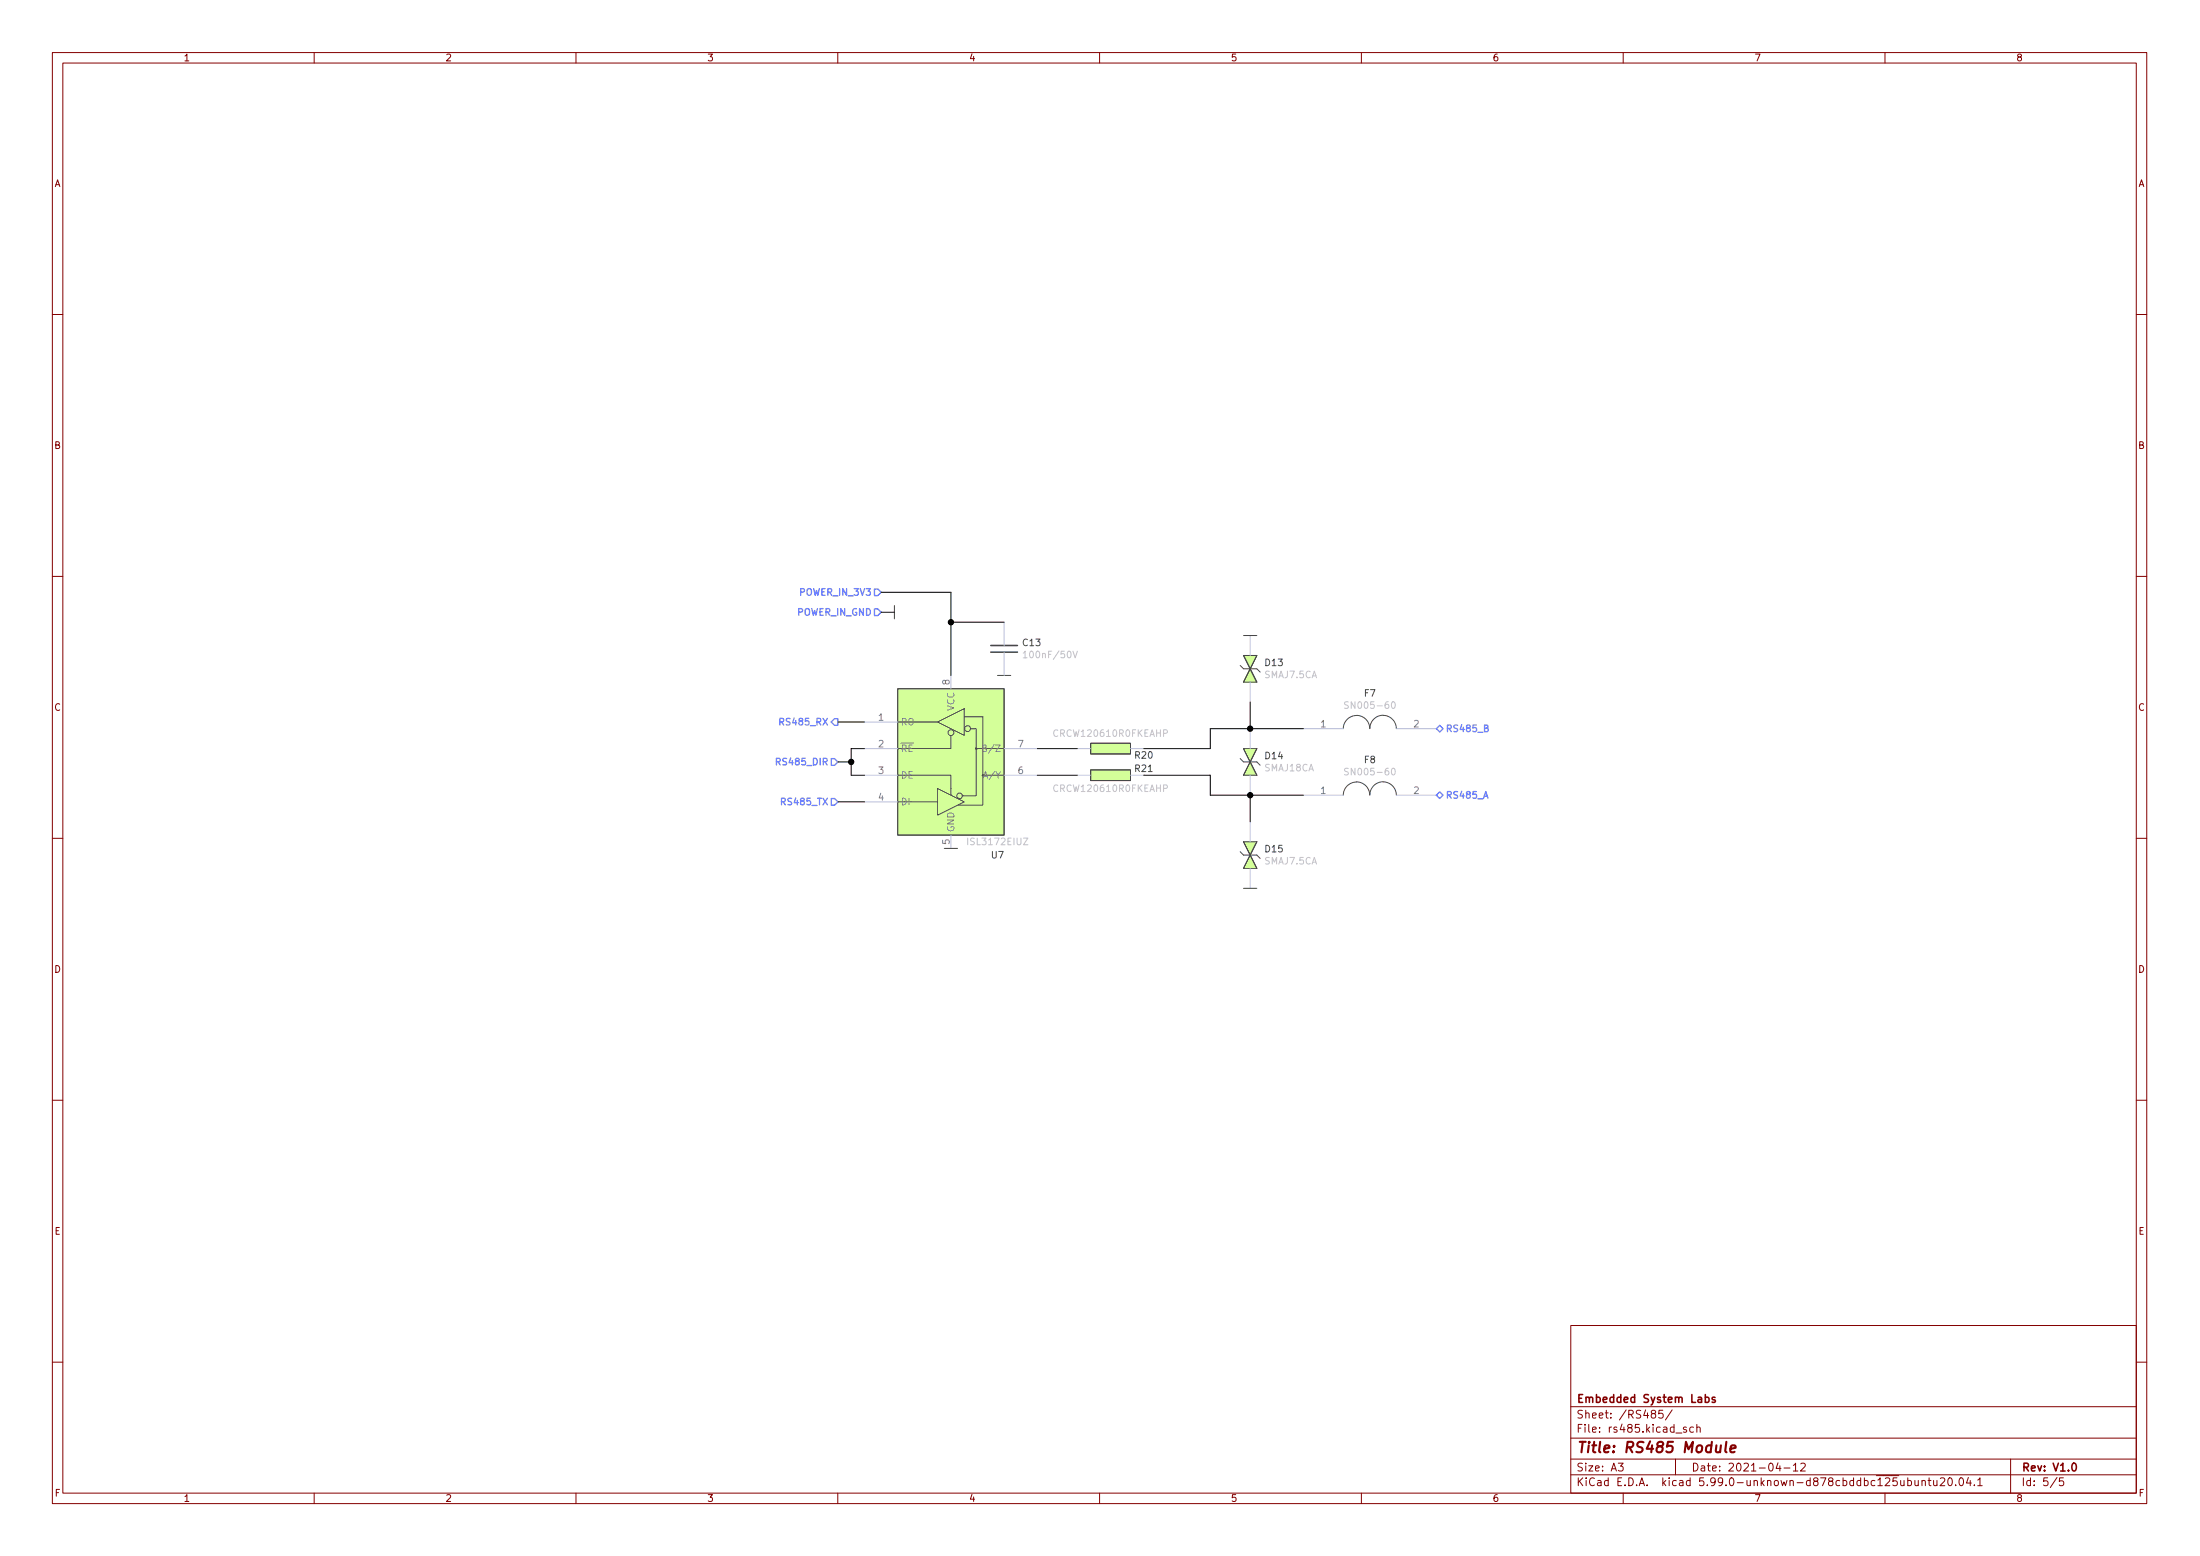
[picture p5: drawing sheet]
<svg xmlns="http://www.w3.org/2000/svg" width="420mm" height="297mm" viewBox="0 0 420 297" stroke-linecap="round" stroke-linejoin="round" font-family="sans-serif">
<g fill="none" stroke="#840000" stroke-width=".19">
<path d="M10 10h400v277h-400zM12 12h396v273h-396zM60 10v2M110 10v2M160 10v2M210 10v2M260 10v2M310 10v2M360 10v2M10 60h2M408 60h2M10 110h2"/>
<path d="M408 110h2M10 160h2M408 160h2M10 210h2M408 210h2M300 253h108v32h-108zM10 260h2M300 278.5h108M300 274.5h108M300 268.5h108M309.1 279.3h.9l-.5 .6 .4 .1v.7l-.2 .1-.6-.1M315.6 269.9l-.2-.3v-.2l.2-.2 .5 .1 .1 .2-.1 .2-.6 .2-.1 .2v.5l.2 .1h.3l.3-.3v-.3l-.3-.2"/>
<path d="M317.6 269.2h-.8v.7l.2-.1 .5 .1 .1 .2v.5l-.2 .1-.6-.1M319.4 269.1l-1.3 2M320 278.5v3M320.1 273.6h1.1M322.1 272.5l-.4-.1-.2 .2 .1 .2 .5 .2v.3h-.6M323.4 272.5l-.4-.1-.3 .3 .2 .6h.5M324.1 272.6l.2-.2 .3 .1 .1 .9M324.1 271.9v1.5M339.6 279.2l-.4 1.1h.9M339.9 279.8v1M342.5 279.7l.4-.4v1.5M343.9 279.5l.6-.2 .2 .2 .1 .2-1 1.1h1"/>
<path d="M384 278.5v6.5M408 260h2M60 285v2M110 285v2M160 285v2M210 285v2M260 285v2M300 281.5h108M310 285v2M340.7 280.2h1.2M342.5 280.8h.9M360 285v2"/>
<path d="M367.1 282.8l.2-.2 .3 .1 .1 .9M367.1 282.6v1M368.2 282.6h.6M368.4 282.1v1.3l.4 .2M369.3 282.6l.1 .9 .3 .1 .2-.1M369.9 282.6v1M370.6 282.3l.5-.2 .3 .2v.2l-.9 1.1h.9M372.1 282.3l.3-.2a.8 .8 0 0 1 .5 .8 .8 .8 0 0 1-.5 .7l-.3-.1-.1-.5zM373.5 283.5v.1M374.4 282.2l.1-.1a.8 .8 0 0 1 .5 .8 .8 .8 0 0 1-.5 .7 1 1 0 0 1-.1-1.4zM375.9 282l-.3 1.1h.9M376.3 282.6v1"/>
<path d="M377.1 283.5v.1M377.7 282.5l.4-.4v1.5M377.7 283.6h.9M392.9 282l-1.3 2M394.1 282.1h-.7l-.1 .7 .2-.1 .5 .1 .1 .2v.5l-.3 .1-.5-.1"/>
</g>
<path d="M325.7 266.8l.4-.1 .3 .3-.1 .6h-.6M327.5 266.8l-.3-.1-.2 .2v.2l.5 .2v.3h-.5M395.9 279.4l.1-.1a.8 .8 0 0 1 .6 .8 .8 .8 0 0 1-.6 .7 1 1 0 0 1-.1-1.4z" fill="none" stroke="#840000" stroke-width=".3"/>
<path d="M327.8 275.9l-.1 1.2a.57 .57 0 0 0 .8 0M328.7 275.9l-.2 1.3M329.7 275.2l-.2 1.8 .2 .2M330.5 276.6l1-.2-.1-.4h-.7l-.3 1 .3 .2 .6-.1" fill="none" stroke="#840000" stroke-width=".4"/>
<g fill="none" stroke="#484848" stroke-width=".19">
<path d="M170.8 115.6v2.5M171.4 131.5h20.4v27.9h-20.4zM171.4 137.8h7.7M179.1 137.8l5-2.5v5.1zM184.1 136.8h3.6v11.2M185.4 139.1h1v12.8h-2.5M190.5 128.9h2.5M236.9 127l.6 .7h2.5l.7 .6M237.5 125.1h2.5l-1.2 2.6zM237.5 121.3h2.5M238.8 127.7l1.2 2.5h-2.5zM259.1 136.6a2.54 2.54 0 0 1 2.5 2.5"/>
<path d="M259.1 136.6a2.54 2.54 0 0 0-2.6 2.5M261.6 139a2.53 2.53 0 0 1 2.6-2.4 2.53 2.53 0 0 1 2.5 2.5M171.4 148h1.3M171.4 153.1h1.3M174 148h7.6v3.8M174 153.1h5.1M179.1 150.5l5 2.6-5 2.5zM181.6 140.5v2.4h-8.9M186.3 142.9h5.5M187.7 148v5.7h-4.7M187.7 148h4.1M208.3 147h7.6v2h-7.6z"/>
<path d="M208.3 141.9h7.6v2h-7.6zM236.9 144.8l.6 .7h2.5l.7 .6M237.5 142.9h2.5l-1.2 2.6zM238.8 145.5l1.2 2.5h-2.5zM259.1 149.3a2.54 2.54 0 0 1 2.5 2.5M259.1 149.3a2.54 2.54 0 0 0-2.6 2.5M261.6 151.7a2.53 2.53 0 0 1 2.6-2.4 2.53 2.53 0 0 1 2.5 2.5M180.3 162h2.6M236.9 162.6l.6 .6h2.5l.7 .7M237.5 160.7h2.5l-1.2 2.5zM237.5 169.6h2.5M238.8 163.2l1.2 2.6h-2.5z"/>
<circle cx="181.6" cy="139.9" r=".56"/>
<circle cx="184.8" cy="139.1" r=".56"/>
<circle cx="183.3" cy="151.9" r=".53"/>
<circle cx="186.4" cy="142.9" r=".13"/>
<circle cx="187.7" cy="148" r=".13"/>
</g>
<g fill="#d4ff99" stroke="#d4ff99" stroke-width=".19">
<path d="M237.5 160.7h2.5l-1.2 2.5z"/>
<path d="M238.8 163.2l1.2 2.6h-2.5z"/>
<path d="M237.5 142.9h2.5l-1.2 2.6z"/>
<path d="M238.8 145.5l1.2 2.5h-2.5z"/>
<path d="M237.5 125.1h2.5l-1.2 2.6z"/>
<path d="M238.8 127.7l1.2 2.5h-2.5z"/>
<path d="M208.3 147h7.6v2h-7.6z"/>
<path d="M208.3 141.9h7.6v2h-7.6z"/>
<path d="M171.4 131.5h20.4v27.9h-20.4z"/>
</g>
<g fill="none" stroke="#babcdd" stroke-width=".19">
<path d="M191.8 118.8v4.5M165.1 137.8h6.3M181.6 128.9v2.6M191.8 124.5v4.4M238.8 121.3v3.8M238.8 130.2v3.8M238.8 139.1v3.8M248.9 139.1h7.6M266.7 139.1h7.6M165.1 148h6.3M165.1 142.9h6.3M165.1 153.1h6.3"/>
<path d="M181.6 159.4v2.6M191.8 148h6.3M191.8 142.9h6.3M205.7 148h2.6M205.7 142.9h2.6M215.9 148h2.5M215.9 142.9h2.5M238.8 148v3.8M238.8 156.9v3.8M248.9 151.8h7.6M266.7 151.8h7.6M238.8 165.8v3.8"/>
</g>
<path d="M195.4 124.7l.4-.4v1.3M195.4 125.6h.7M204.9 124.3l.4 1.3 .5-1.3M222.2 140l.6-.1 .1-.2v-.3l-.7-.1v1.3M257.5 134h-.5l-.2 .1v.3l.6 .3 .1 .3-.2 .2h-.5M265.9 134h.1a.68 .68 0 0 1 .5 .6 .68 .68 0 0 1-.5 .6 .85 .85 0 0 1-.1-1.2zM222.2 150.5l.6-.1 .1-.1v-.3l-.7-.2v1.3M257.5 146.7h-.5l-.2 .1v.3l.6 .3 .1 .3-.2 .2h-.5M265.9 146.7h.1a.68 .68 0 0 1 .5 .6 .68 .68 0 0 1-.5 .6 .85 .85 0 0 1-.1-1.2z" fill="none" stroke="#c2c2c2" stroke-width=".19"/>
<path d="M187.7 142.8h.5l.1-.5-.6-.1v1.3h.5l.1-.1 .1-.3-.3-.3" fill="none" stroke="#848484" stroke-width=".19"/>
<path d="M189.2 124.5h5.1M189.2 123.2h5.1" fill="none" stroke="#484848" stroke-width=".3"/>
<path d="M167 116.2h.6l.7 .7-.7 .6h-.6zM167 112.4h.6l.7 .7-.7 .6h-.6zM149 137.8l.6-.1 .1-.1-.1-.3-.6-.2v1.3M159.4 137.2h.6v1.3h-.6l-.7-.7zM275 138.5l.6 .6-.6 .6-.7-.6zM283.5 139h.6v-.5l-.6-.1v1.3h.5l.2-.1v-.3l-.3-.3M148.3 145.4h.6l.1-.2v-.3l-.7-.1v1.2M158.7 152.4h.7l.6 .7-.6 .6h-.7zM158.7 144.8h.7l.6 .7-.6 .6h-.7zM274.3 151.8l.7-.6 .6 .6-.6 .6z" fill="none" stroke="#6e82ff" stroke-width=".25"/>
<g fill="none" stroke="#000" stroke-width=".19">
<path d="M168.3 113.1h13.3v15.8M168.3 116.9h2.5M181.6 118.8h10.2M160 137.8h5.1M238.8 134v5.1M248.9 139.1h-17.8v3.8h-12.7M160 153.1h5.1M160 145.5h2.6M165.1 142.9h-2.5v5.1h2.5M198.1 148h7.6M198.1 142.9h7.6M218.4 148h12.7v3.8h17.8"/>
<path d="M238.8 151.8v5.1"/>
</g>
<g fill="#000" stroke="#000" stroke-width=".19">
<circle cx="181.6" cy="118.8" r=".51"/>
<circle cx="238.8" cy="139.1" r=".51"/>
<circle cx="162.6" cy="145.5" r=".51"/>
<circle cx="238.8" cy="151.8" r=".51"/>
</g>
<text font-size="2.8" fill="#840000" x="301" y="277.3">Title: RS485 Module</text>
<g font-size="2.1" fill="#840000">
<text x="301" y="267.8">Embedded System Labs</text>
<text x="301" y="273.5">File: rs485.kicad_sch</text>
<text x="301" y="270.8">Sheet: /RS485/</text>
<text x="301" y="280.9">Size: A3</text>
<text x="323" y="280.9">Date: 2021-04-12</text>
<text x="386" y="280.9">Rev: V1.0</text>
<text x="301" y="283.7">KiCad E.D.A. kicad 5.99.0-unknown-d878cbddbc~125~ubuntu20.04.1</text>
<text x="386" y="283.7">Id: 5/5</text>
</g>
<g font-size="1.8" fill="#840000">
<text x="35" y="11.7">1</text>
<text x="85" y="11.7">2</text>
<text x="135" y="11.7">3</text>
<text x="185" y="11.7">4</text>
<text x="235" y="11.7">5</text>
<text x="285" y="11.7">6</text>
<text x="335" y="11.7">7</text>
<text x="385" y="11.7">8</text>
<text x="10.3" y="35.7">A</text>
<text x="408.3" y="35.7">A</text>
<text x="10.3" y="85.7">B</text>
<text x="408.3" y="85.7">B</text>
<text x="10.3" y="135.7">C</text>
<text x="408.3" y="135.7">C</text>
<text x="10.3" y="185.7">D</text>
<text x="408.3" y="185.7">D</text>
<text x="10.4" y="235.7">E</text>
<text x="408.4" y="235.7">E</text>
<text x="10.4" y="285.7">F</text>
<text x="35" y="286.7">1</text>
<text x="85" y="286.7">2</text>
<text x="135" y="286.7">3</text>
<text x="185" y="286.7">4</text>
<text x="235" y="286.7">5</text>
<text x="285" y="286.7">6</text>
<text x="335" y="286.7">7</text>
<text x="385" y="286.7">8</text>
<text x="408.4" y="285.7">F</text>
</g>
<g font-size="1.8" fill="#6e82ff">
<text x="153.1" y="113.7">POWER_IN_3V3</text>
<text x="152.3" y="117.5">POWER_IN_GND</text>
<text x="149.5" y="138.5">RS485_RX</text>
<text x="276" y="139.7">RS485_B</text>
<text x="148.9" y="146.1">RS485_DIR</text>
<text x="149.7" y="153.7">RS485_TX</text>
<text x="276" y="152.4">RS485_A</text>
</g>
<g font-size="1.8" fill="#454750">
<text x="195.4" y="123.3">C13</text>
<text x="241.7" y="127.1">D13</text>
<text x="260.6" y="133">F7</text>
<text x="216.8" y="147.4">R21</text>
<text x="216.8" y="144.8">R20</text>
<text x="241.7" y="144.9">D14</text>
<text x="260.6" y="145.7">F8</text>
<text x="189.4" y="163.9">U7</text>
<text x="241.7" y="162.7">D15</text>
</g>
<g font-size="1.8" fill="#c2c2c2">
<text x="196.2" y="125.6">100nF/50V</text>
<text x="241.5" y="129.4">SMAJ7.5CA</text>
<text x="257.6" y="135.3">SN005-60</text>
<text x="201.6" y="140.7">CRCW120610R0FKEAHP</text>
<text x="241.5" y="147.2">SMAJ18CA</text>
<text x="257.6" y="148">SN005-60</text>
<text x="201.6" y="151.2">CRCW120610R0FKEAHP</text>
<text x="185.1" y="161.3">ISL3172EIUZ</text>
<text x="241.5" y="165">SMAJ7.5CA</text>
</g>
<g font-size="1.8" fill="#848484">
<text x="181.4" y="130.7" transform="rotate(-90 181.4 130.7)">8</text>
<text x="167.8" y="137.6">1</text>
<text x="182.2" y="135.7" transform="rotate(-90 182.2 135.7)">VCC</text>
<text x="167.8" y="142.7">2</text>
<text x="172" y="138.5">RO</text>
<text x="172" y="143.5">~RE</text>
<text x="188.4" y="143.5">B/Z</text>
<text x="194.5" y="142.7">7</text>
<text x="252.2" y="138.8">1</text>
<text x="270" y="138.8">2</text>
<text x="167.8" y="147.7">3</text>
<text x="172" y="148.6">DE</text>
<text x="188.3" y="148.6">A/Y</text>
<text x="194.5" y="147.7">6</text>
<text x="167.8" y="152.8">4</text>
<text x="172" y="153.7">DI</text>
<text x="252.2" y="151.5">1</text>
<text x="270" y="151.5">2</text>
<text x="181.4" y="161.2" transform="rotate(-90 181.4 161.2)">5</text>
<text x="182.2" y="158.9" transform="rotate(-90 182.2 158.9)">GND</text>
</g>
</svg>
